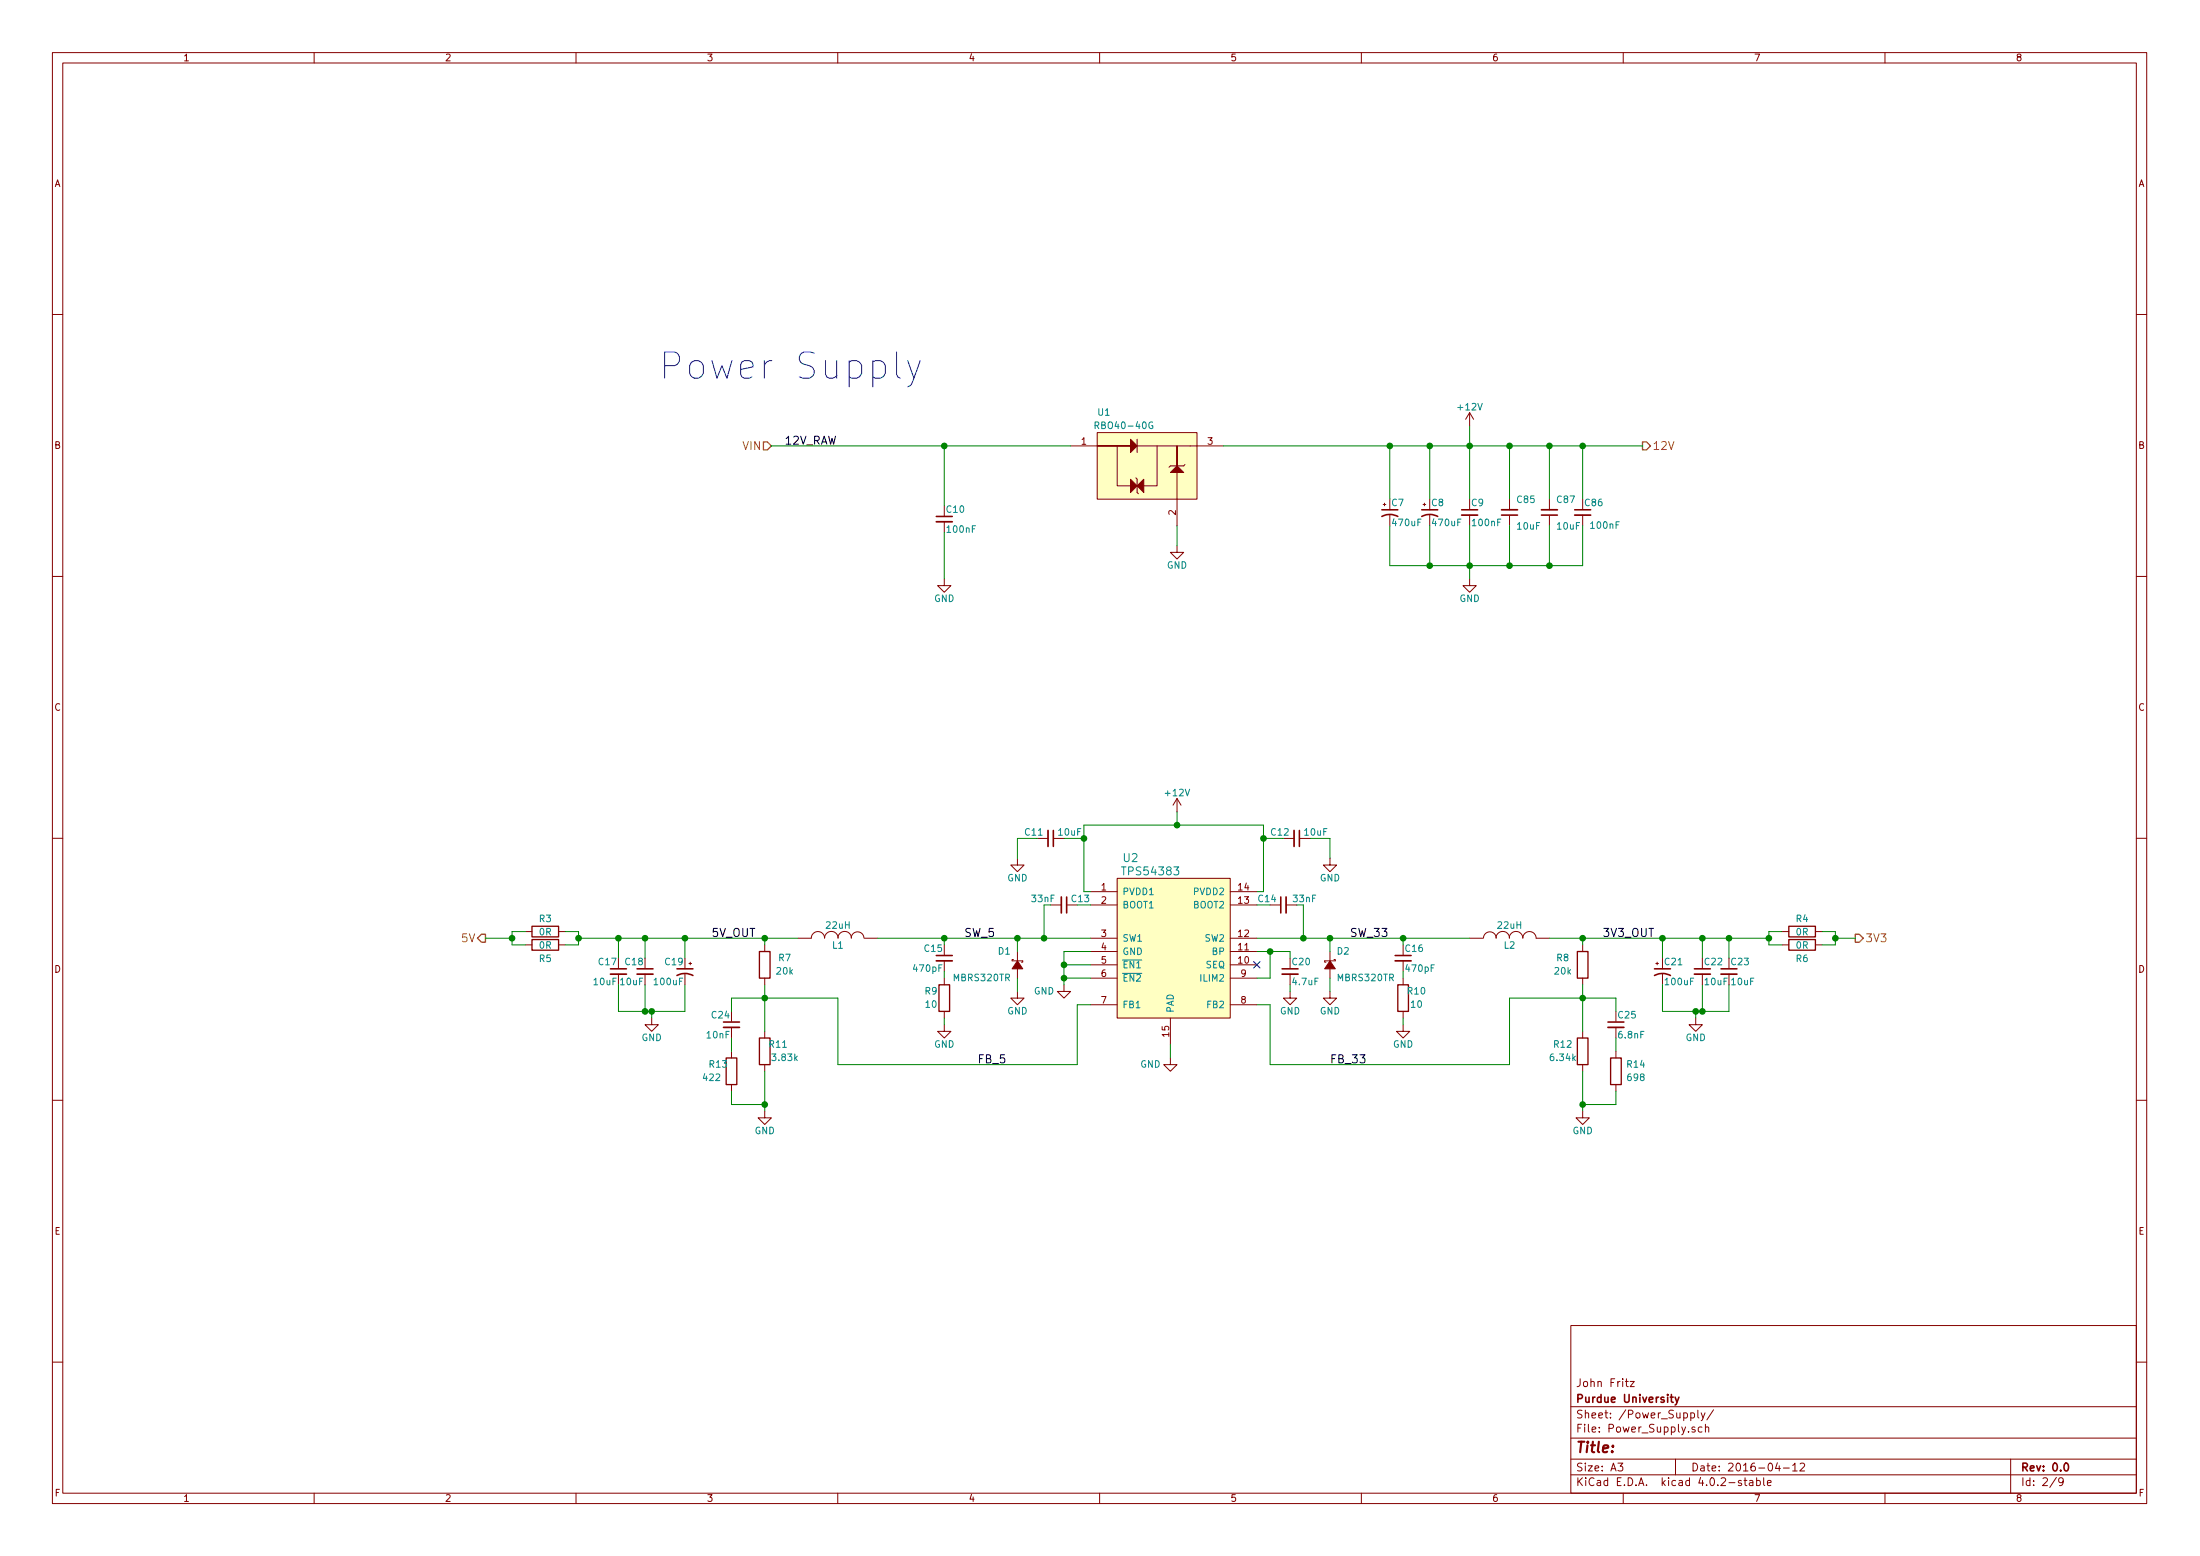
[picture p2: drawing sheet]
EESchema Schematic File Version 2
LIBS:74xgxx
LIBS:74xx
LIBS:ac-dc
LIBS:actel
LIBS:adc-dac
LIBS:Altera
LIBS:analog_devices
LIBS:analog_switches
LIBS:atmel
LIBS:audio
LIBS:brooktre
LIBS:cmos_ieee
LIBS:cmos4000
LIBS:conn
LIBS:contrib
LIBS:cypress
LIBS:dc-dc
LIBS:device
LIBS:digital-audio
LIBS:diode
LIBS:display
LIBS:dsp
LIBS:elec-unifil
LIBS:ESD_Protection
LIBS:ftdi
LIBS:gennum
LIBS:graphic
LIBS:hc11
LIBS:intel
LIBS:interface
LIBS:ir
LIBS:Lattice
LIBS:linear
LIBS:logo
LIBS:maxim
LIBS:memory
LIBS:microchip
LIBS:microchip_dspic33dsc
LIBS:microchip_pic10mcu
LIBS:microchip_pic12mcu
LIBS:microchip_pic16mcu
LIBS:microchip_pic18mcu
LIBS:microchip_pic32mcu
LIBS:microcontrollers
LIBS:motor_drivers
LIBS:motorola
LIBS:msp430
LIBS:nordicsemi
LIBS:nxp_armmcu
LIBS:onsemi
LIBS:opto
LIBS:Oscillators
LIBS:philips
LIBS:power
LIBS:Power_Management
LIBS:powerint
LIBS:pspice
LIBS:references
LIBS:regul
LIBS:relays
LIBS:rfcom
LIBS:sensors
LIBS:silabs
LIBS:siliconi
LIBS:stm8
LIBS:stm32
LIBS:supertex
LIBS:switches
LIBS:texas
LIBS:transf
LIBS:transistors
LIBS:ttl_ieee
LIBS:valves
LIBS:video
LIBS:Xicor
LIBS:xilinx
LIBS:Zilog
LIBS:FritzLib
LIBS:ATSAM_Based_Battery_Management_System-cache
EELAYER 25 0
EELAYER END
$Descr A3 16535 11693
encoding utf-8
Sheet 2 9
Title ""
Date "2016-04-12"
Rev "0.0"
Comp "Purdue University"
Comment1 "John Fritz"
Comment2 ""
Comment3 ""
Comment4 ""
$EndDescr
$Comp
L +12V #PWR042
U 1 1
P 11050 3200
F 0 "#PWR042" H 11050 3050 50  0001 C CNN
F 1 "+12V" H 11050 3340 50  0000 C CNN
F 2 "" H 11050 3200 50  0000 C CNN
F 3 "" H 11050 3200 50  0000 C CNN
	1    11050 3200
	-1   0    0    -1  
$EndComp
$Comp
L C_Small C10
U 1 1
P 7100 3900
F 0 "C10" H 7110 3970 50  0000 L CNN
F 1 "100nF" H 7110 3820 50  0000 L CNN
F 2 "FritzLib:C_0603_OUTLINE" H 7100 3900 50  0001 C CNN
F 3 "" H 7100 3900 50  0000 C CNN
	1    7100 3900
	1    0    0    -1  
$EndComp
$Comp
L C_Small C9
U 1 1
P 11050 3850
F 0 "C9" H 11060 3920 50  0000 L CNN
F 1 "100nF" H 11060 3770 50  0000 L CNN
F 2 "FritzLib:C_0603_OUTLINE" H 11050 3850 50  0001 C CNN
F 3 "" H 11050 3850 50  0000 C CNN
	1    11050 3850
	1    0    0    -1  
$EndComp
$Comp
L CP1_Small C8
U 1 1
P 10750 3850
F 0 "C8" H 10760 3920 50  0000 L CNN
F 1 "470uF" H 10760 3770 50  0000 L CNN
F 2 "Capacitors_SMD:c_elec_10x10.5" H 10750 3850 50  0001 C CNN
F 3 "" H 10750 3850 50  0000 C CNN
	1    10750 3850
	1    0    0    -1  
$EndComp
Text Notes 4950 2850 0    197  ~ 0
Power Supply
Text HLabel 12350 3350 2    60   Output ~ 0
12V
Text Label 5900 3350 0    60   ~ 0
12V_RAW
Text HLabel 5800 3350 0    60   Input ~ 0
VIN
$Comp
L TPS54383 U2
U 1 1
P 8800 7050
F 0 "U2" H 8500 7650 60  0000 C CNN
F 1 "TPS54383" H 8650 7550 60  0000 C CNN
F 2 "FritzLib:HTSSOP-14_4.4x5mm_Pitch0.65mm" H 8650 7200 60  0001 C CNN
F 3 "" H 8650 7200 60  0000 C CNN
	1    8800 7050
	1    0    0    -1  
$EndComp
$Comp
L D_Schottky_Small D2
U 1 1
P 10000 7250
F 0 "D2" V 9900 7300 50  0000 L CNN
F 1 "MBRS320TR" V 10100 7300 50  0000 L CNN
F 2 "Diodes_SMD:SMC_Standard" V 10000 7250 50  0001 C CNN
F 3 "" V 10000 7250 50  0000 C CNN
	1    10000 7250
	0    1    1    0   
$EndComp
$Comp
L C_Small C20
U 1 1
P 9700 7300
F 0 "C20" H 9710 7370 50  0000 L CNN
F 1 "4.7uF" H 9710 7220 50  0000 L CNN
F 2 "FritzLib:C_0805_OUTLINE" H 9700 7300 50  0001 C CNN
F 3 "" H 9700 7300 50  0000 C CNN
	1    9700 7300
	1    0    0    -1  
$EndComp
$Comp
L GND #PWR043
U 1 1
P 9700 7450
F 0 "#PWR043" H 9700 7200 50  0001 C CNN
F 1 "GND" H 9700 7300 50  0000 C CNN
F 2 "" H 9700 7450 50  0000 C CNN
F 3 "" H 9700 7450 50  0000 C CNN
	1    9700 7450
	1    0    0    -1  
$EndComp
$Comp
L GND #PWR044
U 1 1
P 10000 7450
F 0 "#PWR044" H 10000 7200 50  0001 C CNN
F 1 "GND" H 10000 7300 50  0000 C CNN
F 2 "" H 10000 7450 50  0000 C CNN
F 3 "" H 10000 7450 50  0000 C CNN
	1    10000 7450
	1    0    0    -1  
$EndComp
$Comp
L INDUCTOR L2
U 1 1
P 11350 7050
F 0 "L2" V 11300 7050 50  0000 C CNN
F 1 "22uH" V 11450 7050 50  0000 C CNN
F 2 "FritzLib:SELF-WE-PD-XXL" H 11350 7050 50  0001 C CNN
F 3 "" H 11350 7050 50  0000 C CNN
F 4 "MSS1278-153ML" V 11350 7050 60  0001 C CNN "Mfg#"
	1    11350 7050
	0    -1   -1   0   
$EndComp
$Comp
L R R8
U 1 1
P 11900 7250
F 0 "R8" H 11750 7300 50  0000 C CNN
F 1 "20k" H 11750 7200 50  0000 C CNN
F 2 "FritzLib:R_0603_OUTLINE" V 11830 7250 50  0001 C CNN
F 3 "" H 11900 7250 50  0000 C CNN
	1    11900 7250
	1    0    0    -1  
$EndComp
$Comp
L R R12
U 1 1
P 11900 7900
F 0 "R12" H 11750 7950 50  0000 C CNN
F 1 "6.34k" H 11750 7850 50  0000 C CNN
F 2 "FritzLib:R_0603_OUTLINE" V 11830 7900 50  0001 C CNN
F 3 "" H 11900 7900 50  0000 C CNN
	1    11900 7900
	1    0    0    -1  
$EndComp
$Comp
L GND #PWR045
U 1 1
P 11900 8350
F 0 "#PWR045" H 11900 8100 50  0001 C CNN
F 1 "GND" H 11900 8200 50  0000 C CNN
F 2 "" H 11900 8350 50  0000 C CNN
F 3 "" H 11900 8350 50  0000 C CNN
	1    11900 8350
	1    0    0    -1  
$EndComp
$Comp
L C_Small C14
U 1 1
P 9650 6800
F 0 "C14" V 9700 6850 50  0000 L CNN
F 1 "33nF" V 9700 6550 50  0000 L CNN
F 2 "FritzLib:C_0603_OUTLINE" H 9650 6800 50  0001 C CNN
F 3 "" H 9650 6800 50  0000 C CNN
	1    9650 6800
	0    -1   -1   0   
$EndComp
NoConn ~ 9450 7250
$Comp
L +12V #PWR046
U 1 1
P 8850 6100
F 0 "#PWR046" H 8850 5950 50  0001 C CNN
F 1 "+12V" H 8850 6240 50  0000 C CNN
F 2 "" H 8850 6100 50  0000 C CNN
F 3 "" H 8850 6100 50  0000 C CNN
	1    8850 6100
	-1   0    0    -1  
$EndComp
$Comp
L C_Small C11
U 1 1
P 7900 6300
F 0 "C11" V 7950 6100 50  0000 L CNN
F 1 "10uF" V 7950 6350 50  0000 L CNN
F 2 "FritzLib:C_1206_OUTLINE" H 7900 6300 50  0001 C CNN
F 3 "" H 7900 6300 50  0000 C CNN
F 4 "C3216X5R1E106M" V 7900 6300 60  0001 C CNN "Mfg#"
	1    7900 6300
	0    1    -1   0   
$EndComp
$Comp
L C_Small C12
U 1 1
P 9750 6300
F 0 "C12" V 9800 6100 50  0000 L CNN
F 1 "10uF" V 9800 6350 50  0000 L CNN
F 2 "FritzLib:C_1206_OUTLINE" H 9750 6300 50  0001 C CNN
F 3 "" H 9750 6300 50  0000 C CNN
F 4 "C3216X5R1E106M" V 9750 6300 60  0001 C CNN "Mfg#"
	1    9750 6300
	0    1    -1   0   
$EndComp
$Comp
L GND #PWR047
U 1 1
P 7650 6450
F 0 "#PWR047" H 7650 6200 50  0001 C CNN
F 1 "GND" H 7650 6300 50  0000 C CNN
F 2 "" H 7650 6450 50  0000 C CNN
F 3 "" H 7650 6450 50  0000 C CNN
	1    7650 6450
	-1   0    0    -1  
$EndComp
$Comp
L GND #PWR048
U 1 1
P 10000 6450
F 0 "#PWR048" H 10000 6200 50  0001 C CNN
F 1 "GND" H 10000 6300 50  0000 C CNN
F 2 "" H 10000 6450 50  0000 C CNN
F 3 "" H 10000 6450 50  0000 C CNN
	1    10000 6450
	-1   0    0    -1  
$EndComp
$Comp
L C_Small C22
U 1 1
P 12800 7300
F 0 "C22" H 12810 7370 50  0000 L CNN
F 1 "10uF" H 12810 7220 50  0000 L CNN
F 2 "FritzLib:C_0805_OUTLINE" H 12800 7300 50  0001 C CNN
F 3 "" H 12800 7300 50  0000 C CNN
F 4 "C2012X5R0J106M" H 12800 7300 60  0001 C CNN "Mfg#"
	1    12800 7300
	1    0    0    -1  
$EndComp
$Comp
L C_Small C23
U 1 1
P 13000 7300
F 0 "C23" H 13010 7370 50  0000 L CNN
F 1 "10uF" H 13010 7220 50  0000 L CNN
F 2 "FritzLib:C_0805_OUTLINE" H 13000 7300 50  0001 C CNN
F 3 "" H 13000 7300 50  0000 C CNN
F 4 "C2012X5R0J106M" H 13000 7300 60  0001 C CNN "Mfg#"
	1    13000 7300
	1    0    0    -1  
$EndComp
$Comp
L GND #PWR049
U 1 1
P 12750 7650
F 0 "#PWR049" H 12750 7400 50  0001 C CNN
F 1 "GND" H 12750 7500 50  0000 C CNN
F 2 "" H 12750 7650 50  0000 C CNN
F 3 "" H 12750 7650 50  0000 C CNN
	1    12750 7650
	1    0    0    -1  
$EndComp
Text HLabel 3650 7050 0    60   Output ~ 0
5V
Text HLabel 13950 7050 2    60   Output ~ 0
3V3
$Comp
L R R6
U 1 1
P 13550 7100
F 0 "R6" V 13450 7100 50  0000 C CNN
F 1 "0R" V 13550 7100 50  0000 C CNN
F 2 "FritzLib:R_0603_OUTLINE" V 13480 7100 50  0001 C CNN
F 3 "" H 13550 7100 50  0000 C CNN
	1    13550 7100
	0    -1   -1   0   
$EndComp
$Comp
L R R4
U 1 1
P 13550 7000
F 0 "R4" V 13650 7000 50  0000 C CNN
F 1 "0R" V 13550 7000 50  0000 C CNN
F 2 "FritzLib:R_0603_OUTLINE" V 13480 7000 50  0001 C CNN
F 3 "" H 13550 7000 50  0000 C CNN
	1    13550 7000
	0    -1   -1   0   
$EndComp
$Comp
L CP1_Small C21
U 1 1
P 12500 7300
F 0 "C21" H 12510 7370 50  0000 L CNN
F 1 "100uF" H 12510 7220 50  0000 L CNN
F 2 "Capacitors_SMD:c_elec_8x6.5" H 12500 7300 50  0001 C CNN
F 3 "~" H 12500 7300 50  0000 C CNN
F 4 "EEEFC1A101P" H 12500 7300 60  0001 C CNN "Mfg#"
	1    12500 7300
	1    0    0    -1  
$EndComp
$Comp
L C_Small C25
U 1 1
P 12150 7700
F 0 "C25" H 12160 7770 50  0000 L CNN
F 1 "6.8nF" H 12160 7620 50  0000 L CNN
F 2 "FritzLib:C_0603_OUTLINE" H 12150 7700 50  0001 C CNN
F 3 "" H 12150 7700 50  0000 C CNN
	1    12150 7700
	1    0    0    -1  
$EndComp
$Comp
L R R14
U 1 1
P 12150 8050
F 0 "R14" H 12300 8100 50  0000 C CNN
F 1 "698" H 12300 8000 50  0000 C CNN
F 2 "FritzLib:R_0603_OUTLINE" V 12080 8050 50  0001 C CNN
F 3 "" H 12150 8050 50  0000 C CNN
	1    12150 8050
	1    0    0    -1  
$EndComp
$Comp
L C_Small C16
U 1 1
P 10550 7200
F 0 "C16" H 10560 7270 50  0000 L CNN
F 1 "470pF" H 10560 7120 50  0000 L CNN
F 2 "FritzLib:C_0603_OUTLINE" H 10550 7200 50  0001 C CNN
F 3 "" H 10550 7200 50  0000 C CNN
	1    10550 7200
	1    0    0    -1  
$EndComp
$Comp
L R R10
U 1 1
P 10550 7500
F 0 "R10" H 10650 7550 50  0000 C CNN
F 1 "10" H 10650 7450 50  0000 C CNN
F 2 "FritzLib:R_0603_OUTLINE" V 10480 7500 50  0001 C CNN
F 3 "" H 10550 7500 50  0000 C CNN
	1    10550 7500
	1    0    0    -1  
$EndComp
$Comp
L GND #PWR050
U 1 1
P 10550 7700
F 0 "#PWR050" H 10550 7450 50  0001 C CNN
F 1 "GND" H 10550 7550 50  0000 C CNN
F 2 "" H 10550 7700 50  0000 C CNN
F 3 "" H 10550 7700 50  0000 C CNN
	1    10550 7700
	1    0    0    -1  
$EndComp
$Comp
L D_Schottky_Small D1
U 1 1
P 7650 7250
F 0 "D1" V 7550 7300 50  0000 L CNN
F 1 "MBRS320TR" V 7750 7300 50  0000 L CNN
F 2 "Diodes_SMD:SMC_Standard" V 7650 7250 50  0001 C CNN
F 3 "" V 7650 7250 50  0000 C CNN
	1    7650 7250
	0    -1   1    0   
$EndComp
$Comp
L GND #PWR051
U 1 1
P 7650 7450
F 0 "#PWR051" H 7650 7200 50  0001 C CNN
F 1 "GND" H 7650 7300 50  0000 C CNN
F 2 "" H 7650 7450 50  0000 C CNN
F 3 "" H 7650 7450 50  0000 C CNN
	1    7650 7450
	-1   0    0    -1  
$EndComp
$Comp
L INDUCTOR L1
U 1 1
P 6300 7050
F 0 "L1" V 6250 7050 50  0000 C CNN
F 1 "22uH" V 6400 7050 50  0000 C CNN
F 2 "FritzLib:SELF-WE-PD-XXL" H 6300 7050 50  0001 C CNN
F 3 "" H 6300 7050 50  0000 C CNN
F 4 "MSS1278-153ML" V 6300 7050 60  0001 C CNN "Mfg#"
	1    6300 7050
	0    1    -1   0   
$EndComp
$Comp
L R R7
U 1 1
P 5750 7250
F 0 "R7" H 5600 7300 50  0000 C CNN
F 1 "20k" H 5600 7200 50  0000 C CNN
F 2 "FritzLib:R_0603_OUTLINE" V 5680 7250 50  0001 C CNN
F 3 "" H 5750 7250 50  0000 C CNN
	1    5750 7250
	-1   0    0    -1  
$EndComp
$Comp
L R R11
U 1 1
P 5750 7900
F 0 "R11" H 5650 7950 50  0000 C CNN
F 1 "3.83k" H 5600 7850 50  0000 C CNN
F 2 "FritzLib:R_0603_OUTLINE" V 5680 7900 50  0001 C CNN
F 3 "" H 5750 7900 50  0000 C CNN
	1    5750 7900
	-1   0    0    -1  
$EndComp
$Comp
L GND #PWR052
U 1 1
P 5750 8350
F 0 "#PWR052" H 5750 8100 50  0001 C CNN
F 1 "GND" H 5750 8200 50  0000 C CNN
F 2 "" H 5750 8350 50  0000 C CNN
F 3 "" H 5750 8350 50  0000 C CNN
	1    5750 8350
	-1   0    0    -1  
$EndComp
$Comp
L C_Small C13
U 1 1
P 8000 6800
F 0 "C13" V 8050 6850 50  0000 L CNN
F 1 "33nF" V 8050 6550 50  0000 L CNN
F 2 "FritzLib:C_0603_OUTLINE" H 8000 6800 50  0001 C CNN
F 3 "" H 8000 6800 50  0000 C CNN
	1    8000 6800
	0    1    -1   0   
$EndComp
$Comp
L C_Small C18
U 1 1
P 4850 7300
F 0 "C18" H 4860 7370 50  0000 L CNN
F 1 "10uF" H 4860 7220 50  0000 L CNN
F 2 "FritzLib:C_0805_OUTLINE" H 4850 7300 50  0001 C CNN
F 3 "" H 4850 7300 50  0000 C CNN
F 4 "C2012X5R0J106M" H 4850 7300 60  0001 C CNN "Mfg#"
	1    4850 7300
	-1   0    0    -1  
$EndComp
$Comp
L C_Small C17
U 1 1
P 4650 7300
F 0 "C17" H 4660 7370 50  0000 L CNN
F 1 "10uF" H 4660 7220 50  0000 L CNN
F 2 "FritzLib:C_0805_OUTLINE" H 4650 7300 50  0001 C CNN
F 3 "" H 4650 7300 50  0000 C CNN
F 4 "C2012X5R0J106M" H 4650 7300 60  0001 C CNN "Mfg#"
	1    4650 7300
	-1   0    0    -1  
$EndComp
$Comp
L GND #PWR053
U 1 1
P 4900 7650
F 0 "#PWR053" H 4900 7400 50  0001 C CNN
F 1 "GND" H 4900 7500 50  0000 C CNN
F 2 "" H 4900 7650 50  0000 C CNN
F 3 "" H 4900 7650 50  0000 C CNN
	1    4900 7650
	-1   0    0    -1  
$EndComp
$Comp
L R R5
U 1 1
P 4100 7100
F 0 "R5" V 4000 7100 50  0000 C CNN
F 1 "0R" V 4100 7100 50  0000 C CNN
F 2 "FritzLib:R_0603_OUTLINE" V 4030 7100 50  0001 C CNN
F 3 "" H 4100 7100 50  0000 C CNN
	1    4100 7100
	0    1    -1   0   
$EndComp
$Comp
L R R3
U 1 1
P 4100 7000
F 0 "R3" V 4200 7000 50  0000 C CNN
F 1 "0R" V 4100 7000 50  0000 C CNN
F 2 "FritzLib:R_0603_OUTLINE" V 4030 7000 50  0001 C CNN
F 3 "" H 4100 7000 50  0000 C CNN
	1    4100 7000
	0    1    -1   0   
$EndComp
$Comp
L CP1_Small C19
U 1 1
P 5150 7300
F 0 "C19" H 5160 7370 50  0000 L CNN
F 1 "100uF" H 5160 7220 50  0000 L CNN
F 2 "Capacitors_SMD:c_elec_8x6.5" H 5150 7300 50  0001 C CNN
F 3 "" H 5150 7300 50  0000 C CNN
F 4 "EEEFC1A101P" H 5150 7300 60  0001 C CNN "Mfg#"
	1    5150 7300
	-1   0    0    -1  
$EndComp
$Comp
L C_Small C24
U 1 1
P 5500 7700
F 0 "C24" H 5510 7770 50  0000 L CNN
F 1 "10nF" H 5510 7620 50  0000 L CNN
F 2 "FritzLib:C_0603_OUTLINE" H 5500 7700 50  0001 C CNN
F 3 "" H 5500 7700 50  0000 C CNN
	1    5500 7700
	-1   0    0    -1  
$EndComp
$Comp
L R R13
U 1 1
P 5500 8050
F 0 "R13" H 5600 8100 50  0000 C CNN
F 1 "422" H 5650 8000 50  0000 C CNN
F 2 "FritzLib:R_0603_OUTLINE" V 5430 8050 50  0001 C CNN
F 3 "" H 5500 8050 50  0000 C CNN
	1    5500 8050
	-1   0    0    -1  
$EndComp
$Comp
L C_Small C15
U 1 1
P 7100 7200
F 0 "C15" H 7110 7270 50  0000 L CNN
F 1 "470pF" H 7110 7120 50  0000 L CNN
F 2 "FritzLib:C_0603_OUTLINE" H 7100 7200 50  0001 C CNN
F 3 "" H 7100 7200 50  0000 C CNN
	1    7100 7200
	-1   0    0    -1  
$EndComp
$Comp
L R R9
U 1 1
P 7100 7500
F 0 "R9" H 7200 7550 50  0000 C CNN
F 1 "10" H 7200 7450 50  0000 C CNN
F 2 "FritzLib:R_0603_OUTLINE" V 7030 7500 50  0001 C CNN
F 3 "" H 7100 7500 50  0000 C CNN
	1    7100 7500
	-1   0    0    -1  
$EndComp
$Comp
L GND #PWR054
U 1 1
P 7100 7700
F 0 "#PWR054" H 7100 7450 50  0001 C CNN
F 1 "GND" H 7100 7550 50  0000 C CNN
F 2 "" H 7100 7700 50  0000 C CNN
F 3 "" H 7100 7700 50  0000 C CNN
	1    7100 7700
	-1   0    0    -1  
$EndComp
$Comp
L GND #PWR055
U 1 1
P 8000 7400
F 0 "#PWR055" H 8000 7150 50  0001 C CNN
F 1 "GND" H 8150 7350 50  0000 C CNN
F 2 "" H 8000 7400 50  0000 C CNN
F 3 "" H 8000 7400 50  0000 C CNN
	1    8000 7400
	-1   0    0    -1  
$EndComp
$Comp
L RBO40-40G U1
U 1 1
P 8600 3500
F 0 "U1" H 8300 3900 50  0000 C CNN
F 1 "RBO40-40G" H 8450 3800 50  0000 C CNN
F 2 "FritzLib:TO-263-2Lead" H 8700 3550 197 0001 C CNN
F 3 "" H 8700 3550 197 0000 C CNN
	1    8600 3500
	1    0    0    -1  
$EndComp
$Comp
L GND #PWR056
U 1 1
P 8850 4100
F 0 "#PWR056" H 8850 3850 50  0001 C CNN
F 1 "GND" H 8850 3950 50  0000 C CNN
F 2 "" H 8850 4100 50  0000 C CNN
F 3 "" H 8850 4100 50  0000 C CNN
	1    8850 4100
	-1   0    0    -1  
$EndComp
$Comp
L GND #PWR057
U 1 1
P 11050 4350
F 0 "#PWR057" H 11050 4100 50  0001 C CNN
F 1 "GND" H 11050 4200 50  0000 C CNN
F 2 "" H 11050 4350 50  0000 C CNN
F 3 "" H 11050 4350 50  0000 C CNN
	1    11050 4350
	-1   0    0    -1  
$EndComp
$Comp
L GND #PWR058
U 1 1
P 7100 4350
F 0 "#PWR058" H 7100 4100 50  0001 C CNN
F 1 "GND" H 7100 4200 50  0000 C CNN
F 2 "" H 7100 4350 50  0000 C CNN
F 3 "" H 7100 4350 50  0000 C CNN
	1    7100 4350
	-1   0    0    -1  
$EndComp
$Comp
L CP1_Small C7
U 1 1
P 10450 3850
F 0 "C7" H 10460 3920 50  0000 L CNN
F 1 "470uF" H 10460 3770 50  0000 L CNN
F 2 "Capacitors_SMD:c_elec_10x10.5" H 10450 3850 50  0001 C CNN
F 3 "" H 10450 3850 50  0000 C CNN
	1    10450 3850
	1    0    0    -1  
$EndComp
$Comp
L GND #PWR059
U 1 1
P 8800 7950
F 0 "#PWR059" H 8800 7700 50  0001 C CNN
F 1 "GND" H 8950 7900 50  0000 C CNN
F 2 "" H 8800 7950 50  0000 C CNN
F 3 "" H 8800 7950 50  0000 C CNN
	1    8800 7950
	-1   0    0    -1  
$EndComp
$Comp
L C_Small C85
U 1 1
P 11350 3850
F 0 "C85" H 11400 3750 50  0000 L CNN
F 1 "10uF" H 11400 3950 50  0000 L CNN
F 2 "FritzLib:C_1206_OUTLINE" H 11350 3850 50  0001 C CNN
F 3 "" H 11350 3850 50  0000 C CNN
F 4 "C3216X5R1E106M" V 11350 3850 60  0001 C CNN "Mfg#"
	1    11350 3850
	1    0    0    1   
$EndComp
$Comp
L C_Small C86
U 1 1
P 11900 3850
F 0 "C86" H 11910 3920 50  0000 L CNN
F 1 "100nF" H 11950 3750 50  0000 L CNN
F 2 "FritzLib:C_0603_OUTLINE" H 11900 3850 50  0001 C CNN
F 3 "" H 11900 3850 50  0000 C CNN
	1    11900 3850
	1    0    0    -1  
$EndComp
$Comp
L C_Small C87
U 1 1
P 11650 3850
F 0 "C87" H 11700 3750 50  0000 L CNN
F 1 "10uF" H 11700 3950 50  0000 L CNN
F 2 "FritzLib:C_1206_OUTLINE" H 11650 3850 50  0001 C CNN
F 3 "" H 11650 3850 50  0000 C CNN
F 4 "C3216X5R1E106M" V 11650 3850 60  0001 C CNN "Mfg#"
	1    11650 3850
	1    0    0    1   
$EndComp
Wire Wire Line
	5800 3350 8050 3350
Wire Wire Line
	11050 3200 11050 3750
Wire Wire Line
	7100 3350 7100 3800
Wire Wire Line
	7100 4000 7100 4350
Connection ~ 7100 3350
Wire Wire Line
	10750 3350 10750 3750
Connection ~ 10750 3350
Wire Wire Line
	10750 3950 10750 4250
Wire Wire Line
	11050 3950 11050 4350
Wire Wire Line
	10450 4250 11900 4250
Connection ~ 11050 3350
Wire Wire Line
	9700 7150 9700 7200
Wire Wire Line
	9450 7150 9700 7150
Wire Wire Line
	9700 7450 9700 7400
Wire Wire Line
	9450 7550 9550 7550
Wire Wire Line
	9550 7550 9550 8000
Wire Wire Line
	10000 7450 10000 7350
Wire Wire Line
	9450 7050 11050 7050
Wire Wire Line
	10000 7150 10000 7050
Connection ~ 10000 7050
Wire Wire Line
	11650 7050 13300 7050
Wire Wire Line
	11900 7050 11900 7100
Connection ~ 11900 7050
Wire Wire Line
	11900 7400 11900 7750
Wire Wire Line
	11350 7500 12150 7500
Wire Wire Line
	11350 8000 11350 7500
Wire Wire Line
	9550 8000 11350 8000
Connection ~ 11900 7500
Wire Wire Line
	11900 8050 11900 8350
Wire Wire Line
	9550 6800 9450 6800
Wire Wire Line
	9750 6800 9800 6800
Wire Wire Line
	9800 6800 9800 7050
Connection ~ 9800 7050
Wire Wire Line
	8150 6200 9500 6200
Wire Wire Line
	8850 6200 8850 6100
Wire Wire Line
	9500 6200 9500 6700
Wire Wire Line
	9500 6700 9450 6700
Connection ~ 8850 6200
Wire Wire Line
	8150 6700 8200 6700
Wire Wire Line
	8150 6200 8150 6700
Wire Wire Line
	7650 6450 7650 6300
Wire Wire Line
	7650 6300 7800 6300
Wire Wire Line
	8000 6300 8150 6300
Connection ~ 8150 6300
Wire Wire Line
	9650 6300 9500 6300
Connection ~ 9500 6300
Wire Wire Line
	9850 6300 10000 6300
Wire Wire Line
	10000 6300 10000 6450
Wire Wire Line
	12800 7050 12800 7200
Wire Wire Line
	12500 7600 13000 7600
Wire Wire Line
	13000 7050 13000 7200
Connection ~ 12800 7050
Wire Wire Line
	13000 7600 13000 7400
Connection ~ 13000 7050
Wire Wire Line
	3650 7050 3850 7050
Wire Wire Line
	13800 7100 13700 7100
Wire Wire Line
	13800 7000 13700 7000
Wire Wire Line
	13800 7000 13800 7100
Wire Wire Line
	13800 7050 13950 7050
Connection ~ 13800 7050
Wire Wire Line
	13300 7000 13400 7000
Wire Wire Line
	13300 7000 13300 7100
Wire Wire Line
	13300 7100 13400 7100
Connection ~ 13300 7050
Wire Wire Line
	9450 7350 9550 7350
Wire Wire Line
	9550 7350 9550 7150
Connection ~ 9550 7150
Wire Wire Line
	12500 7200 12500 7050
Connection ~ 12500 7050
Wire Wire Line
	12500 7400 12500 7600
Wire Wire Line
	12800 7400 12800 7600
Connection ~ 12800 7600
Wire Wire Line
	12750 7650 12750 7600
Connection ~ 12750 7600
Wire Wire Line
	12150 7500 12150 7600
Wire Wire Line
	12150 7800 12150 7900
Wire Wire Line
	12150 8200 12150 8300
Wire Wire Line
	12150 8300 11900 8300
Connection ~ 11900 8300
Wire Wire Line
	10550 7300 10550 7350
Wire Wire Line
	10550 7650 10550 7700
Wire Wire Line
	10550 7100 10550 7050
Connection ~ 10550 7050
Wire Wire Line
	7650 7450 7650 7350
Wire Wire Line
	6600 7050 8200 7050
Wire Wire Line
	7650 7150 7650 7050
Connection ~ 7650 7050
Wire Wire Line
	4350 7050 6000 7050
Wire Wire Line
	5750 7050 5750 7100
Connection ~ 5750 7050
Wire Wire Line
	5750 7400 5750 7750
Wire Wire Line
	5500 7500 6300 7500
Wire Wire Line
	6300 7500 6300 8000
Wire Wire Line
	6300 8000 8100 8000
Connection ~ 5750 7500
Wire Wire Line
	5750 8050 5750 8350
Wire Wire Line
	7900 6800 7850 6800
Wire Wire Line
	7850 6800 7850 7050
Connection ~ 7850 7050
Wire Wire Line
	4850 7050 4850 7200
Wire Wire Line
	4650 7600 5150 7600
Wire Wire Line
	4650 7050 4650 7200
Connection ~ 4850 7050
Wire Wire Line
	4650 7600 4650 7400
Connection ~ 4650 7050
Wire Wire Line
	3850 7100 3950 7100
Wire Wire Line
	3850 7000 3950 7000
Wire Wire Line
	3850 7000 3850 7100
Connection ~ 3850 7050
Wire Wire Line
	4350 7000 4250 7000
Wire Wire Line
	4350 7000 4350 7100
Wire Wire Line
	4350 7100 4250 7100
Connection ~ 4350 7050
Wire Wire Line
	5150 7200 5150 7050
Connection ~ 5150 7050
Wire Wire Line
	5150 7600 5150 7400
Wire Wire Line
	4850 7400 4850 7600
Connection ~ 4850 7600
Wire Wire Line
	4900 7650 4900 7600
Connection ~ 4900 7600
Wire Wire Line
	5500 7500 5500 7600
Wire Wire Line
	5500 7800 5500 7900
Wire Wire Line
	5500 8200 5500 8300
Wire Wire Line
	5500 8300 5750 8300
Connection ~ 5750 8300
Wire Wire Line
	7100 7300 7100 7350
Wire Wire Line
	7100 7650 7100 7700
Wire Wire Line
	7100 7100 7100 7050
Connection ~ 7100 7050
Wire Wire Line
	8100 6800 8200 6800
Wire Wire Line
	8000 7150 8000 7400
Wire Wire Line
	8000 7150 8200 7150
Wire Wire Line
	8200 7250 8000 7250
Connection ~ 8000 7250
Wire Wire Line
	8200 7350 8000 7350
Connection ~ 8000 7350
Wire Wire Line
	8200 7550 8100 7550
Wire Wire Line
	8100 7550 8100 8000
Wire Wire Line
	8850 4100 8850 3950
Wire Wire Line
	10450 3750 10450 3350
Connection ~ 10450 3350
Wire Wire Line
	10450 3950 10450 4250
Wire Wire Line
	8800 7950 8800 7850
Connection ~ 11050 4250
Wire Wire Line
	11350 3750 11350 3350
Connection ~ 11350 3350
Wire Wire Line
	11900 3750 11900 3350
Connection ~ 11900 3350
Wire Wire Line
	11350 4250 11350 3950
Wire Wire Line
	11900 4250 11900 3950
Connection ~ 11350 4250
Connection ~ 10750 4250
Wire Wire Line
	11650 3750 11650 3350
Connection ~ 11650 3350
Wire Wire Line
	11650 3950 11650 4250
Connection ~ 11650 4250
Wire Wire Line
	9200 3350 12350 3350
Text Label 7250 7050 0    61   ~ 0
SW_5
Text Label 10150 7050 0    61   ~ 0
SW_33
Text Label 7350 8000 0    61   ~ 0
FB_5
Text Label 10000 8000 0    61   ~ 0
FB_33
Text Label 12050 7050 0    61   ~ 0
3V3_OUT
Text Label 5350 7050 0    61   ~ 0
5V_OUT
$EndSCHEMATC
